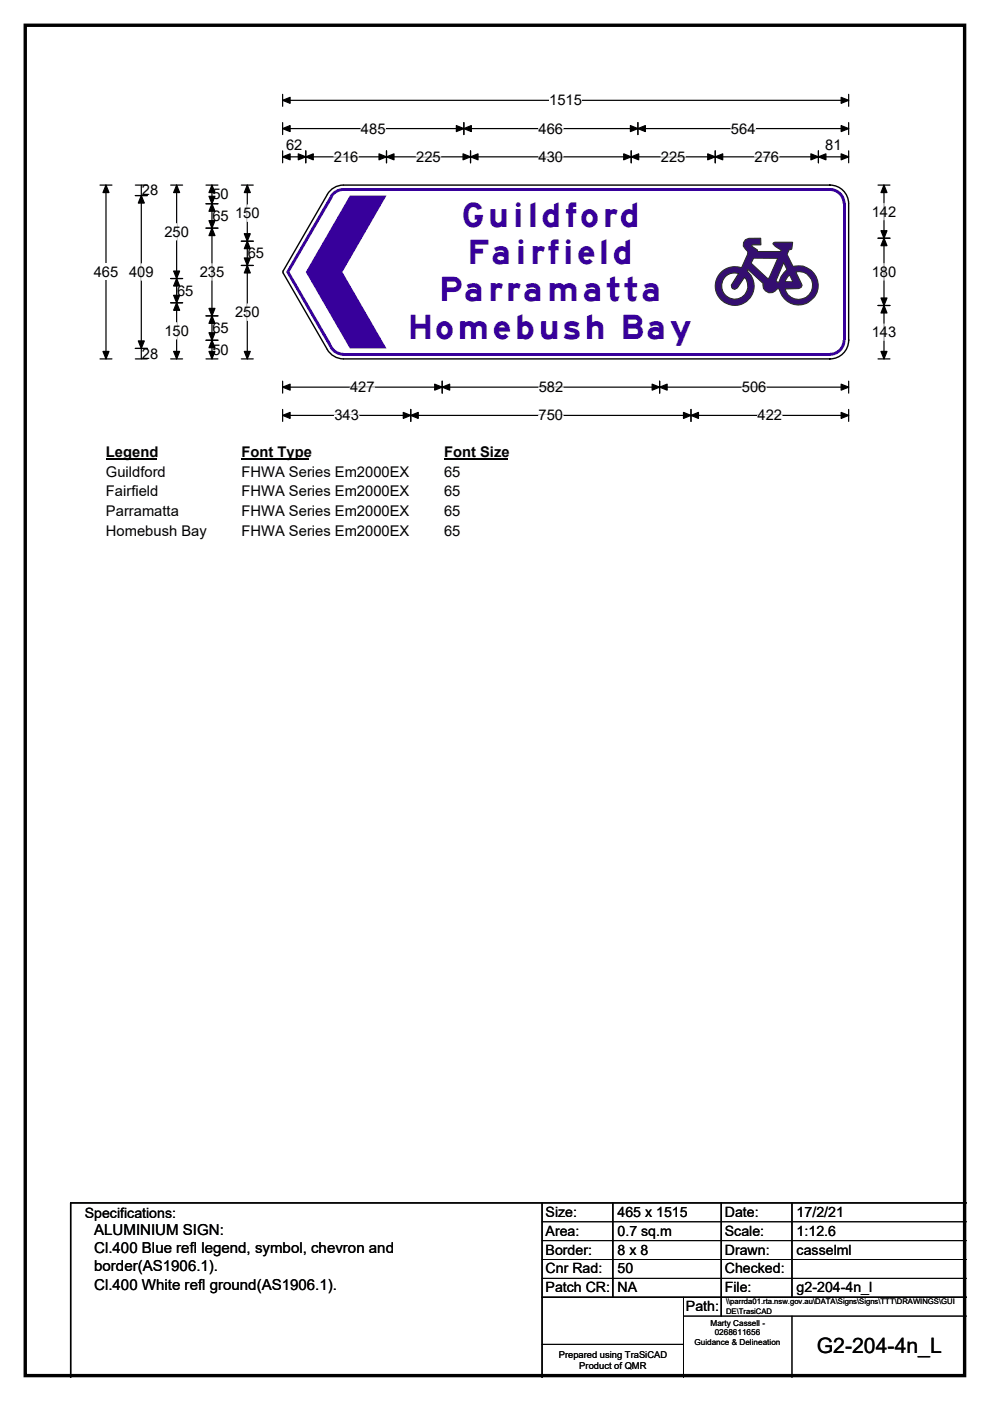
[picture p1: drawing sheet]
<svg xmlns="http://www.w3.org/2000/svg" width="210mm" height="297mm" viewBox="0 0 210 297" stroke-linecap="round" stroke-linejoin="round" font-family="sans-serif">
<path d="M5.4 5.4h199.2v286.3h-199.2z" fill="none" stroke="#000" stroke-width=".72"/>
<path d="M59.9 21.3h120.1M59.9 20v2.5M180 20v2.5" fill="none" stroke="#000" stroke-width=".25"/>
<path d="M59.9 21.3l1.6-.7v1.3zM178.4 20.6l1.6 .7-1.6 .6z" fill="#000" stroke="#000" stroke-width=".25"/>
<path d="M116.5 19.5h6.9v3.5h-6.9z" fill="#fff"/>
<g fill="none" stroke="#000" stroke-width=".25">
<path d="M21.2 39.2h2.5M22.5 39.2v36.9M59.9 27.3h120.1M59.9 26v2.5M59.9 32v2.5M59.9 33.3h120.1M64.9 32v2.5M82 32v2.5M98.4 26v2.5M99.8 32v2.5M133.9 32v2.5M135.3 26v2.5"/>
<path d="M151.7 32v2.5M173.6 32v2.5M180 26v2.5M180 32v2.5M21.2 76.1h2.5M59.9 80.8v2.6M59.9 86.8v2.5M59.9 82.1h120.1M59.9 88.1h120.1M87.1 86.8v2.5M93.8 80.8v2.6M139.9 80.8v2.6"/>
<path d="M146.6 86.8v2.5M180 80.8v2.6M180 86.8v2.5"/>
</g>
<g fill="#000" stroke="#000" stroke-width=".25">
<path d="M22.5 39.2l.6 1.6h-1.3zM59.9 27.3l1.6-.7v1.3zM59.9 33.3l1.6-.7v1.3zM64.9 33.3l1.5-.7v1.3zM63.3 32.6l1.6 .7-1.6 .6zM80.4 32.6l1.6 .7-1.6 .6zM82 33.3l1.6-.7v1.3zM98.4 27.3l1.6-.7v1.3zM96.8 26.6l1.6 .7-1.6 .6zM98.2 32.6l1.6 .7-1.6 .6zM99.8 33.3l1.6-.7v1.3zM132.3 32.6l1.6 .7-1.6 .6z"/>
<path d="M133.9 33.3l1.6-.7v1.3zM133.7 26.6l1.6 .7-1.6 .6zM135.3 27.3l1.6-.7v1.3zM150.1 32.6l1.6 .7-1.6 .6zM151.7 33.3l1.6-.7v1.3zM172 32.6l1.6 .7-1.6 .6zM173.6 33.3l1.6-.7v1.3zM178.4 26.6l1.6 .7-1.6 .6zM178.4 32.6l1.6 .7-1.6 .6zM21.8 74.5h1.3l-.6 1.6zM59.9 82.1l1.6-.7v1.3zM59.9 88.1l1.6-.7v1.3z"/>
<path d="M87.1 88.1l1.6-.7v1.3zM85.5 87.4l1.6 .7-1.6 .6zM93.8 82.1l1.6-.7v1.3zM92.2 81.4l1.6 .7-1.6 .6zM138.3 81.4l1.6 .7-1.6 .6zM139.9 82.1l1.6-.7v1.3zM145 87.4l1.6 .7-1.6 .6zM146.6 88.1l1.5-.7v1.3zM178.4 81.4l1.6 .7-1.6 .6zM178.4 87.4l1.6 .7-1.6 .6z"/>
</g>
<g fill="none" stroke="#fff" stroke-width=".25">
<path d="M70.8 33.3h5.2M76.6 27.3h5.2M88.3 33.3h5.2M114.2 27.3h5.2M114.2 33.3h5.2M140.2 33.3h5.2M155 27.3h5.3M160 33.3h5.2M70.9 88.1h5.2M74.3 82.1h5.2M114.2 88.1h5.2M114.3 82.1h5.2"/>
<path d="M157.4 82.1h5.2M160.7 88.1h5.2"/>
</g>
<path d="M19.9 55.9h5.2v3.5h-5.2z" fill="#fff"/>
<g fill="none" stroke="#000" stroke-width=".25">
<path d="M28.7 39.2h2.5M30 39.2v36.9M36.2 39.2h2.5M37.5 39.2v36.9M43.7 39.2h2.5M45 39.2v36.9M51.2 39.2h2.5M52.5 39.2v36.9M186.2 39.2h2.6M187.5 39.2v36.9M28.7 41.5h2.5M36.2 59.1h2.5"/>
<path d="M43.7 43.2h2.5M43.7 48.4h2.5M51.2 51.1h2.5M51.2 56.3h2.5M186.2 50.5h2.6M28.7 73.9h2.5M28.7 76.1h2.5M36.2 76.1h2.5M36.2 64.2h2.5M43.7 76.1h2.5M43.7 67h2.5M43.7 72.1h2.5"/>
<path d="M51.2 76.1h2.5M186.2 76.1h2.6M186.2 64.8h2.6"/>
</g>
<g fill="#000" stroke="#000" stroke-width=".25">
<path d="M37.5 39.2l.6 1.6h-1.3zM45 39.2l.6 1.6h-1.3zM52.5 39.2l.6 1.6h-1.3zM187.5 39.2l.6 1.6h-1.2zM30 41.5l.6 1.6h-1.3zM37.5 59.1l.6 1.5h-1.3zM36.8 57.5h1.3l-.6 1.6zM45 43.2l.6 1.6h-1.3zM44.3 46.8h1.3l-.6 1.6zM44.3 41.6h1.3l-.6 1.6zM45 48.4l.6 1.6h-1.3zM52.5 51.1l.6 1.6h-1.3z"/>
<path d="M51.8 54.7h1.3l-.6 1.6zM51.8 49.6h1.3l-.6 1.5zM52.5 56.3l.6 1.6h-1.3zM187.5 50.5l.6 1.6h-1.2zM186.9 48.9h1.2l-.6 1.6zM29.3 72.3h1.3l-.6 1.6zM36.8 62.6h1.3l-.6 1.6zM37.5 64.2l.6 1.6h-1.3zM36.8 74.5h1.3l-.6 1.6zM44.3 65.4h1.3l-.6 1.6zM45 67l.6 1.6h-1.3zM44.3 70.5h1.3l-.6 1.6z"/>
<path d="M45 72.1l.6 1.6h-1.3zM44.3 74.5h1.3l-.6 1.6zM51.8 74.5h1.3l-.6 1.6zM186.9 63.2h1.2l-.6 1.6zM187.5 64.8l.6 1.6h-1.2zM186.9 74.5h1.2l-.6 1.6z"/>
</g>
<path d="M30 55.9v3.5M37.5 47.4v3.5M45 55.9v3.5M52.5 43.4v3.5M187.5 43.1v3.5M187.5 55.9v3.5M37.5 68.4v3.5M52.5 64.4v3.5M187.5 68.7v3.5" fill="none" stroke="#fff" stroke-width=".25"/>
<path d="M22.5 94.1h10.7v3.5h-10.7z" fill="#fff"/>
<path d="M22.5 97.4h10.7" fill="none" stroke="#000" stroke-width=".32"/>
<path d="M51.2 94.1h14.4v3.5h-14.4z" fill="#fff"/>
<path d="M51.2 97.4h14.4" fill="none" stroke="#000" stroke-width=".32"/>
<path d="M94.2 94.1h13.5v3.5h-13.5z" fill="#fff"/>
<path d="M94.2 97.4h13.5" fill="none" stroke="#000" stroke-width=".32"/>
<g fill="#fff">
<path d="M22.5 98.3h12.6v3.4h-12.6z"/>
<path d="M51.2 98.3h35.5v3.4h-35.5z"/>
<path d="M94.2 98.3h3.5v3.4h-3.5z"/>
<path d="M22.5 102.4h11.1v3.5h-11.1z"/>
<path d="M51.2 102.4h35.5v3.5h-35.5z"/>
<path d="M94.2 102.4h3.5v3.5h-3.5z"/>
<path d="M22.5 106.6h15.4v3.5h-15.4z"/>
<path d="M51.2 106.6h35.5v3.5h-35.5z"/>
<path d="M94.2 106.6h3.5v3.5h-3.5z"/>
<path d="M22.5 110.8h21.2v3.5h-21.2z"/>
<path d="M51.2 110.8h35.5v3.5h-35.5z"/>
<path d="M94.2 110.8h3.5v3.5h-3.5z"/>
</g>
<g fill="#fff">
<path d="M69.4 41.2l3.5-2h103.1l4 4v28.9l-4 4h-103.1l-3.5-2-9.4-16.2v-.4z" fill-rule="evenodd"/>
<circle cx="72.9" cy="43.2" r="4"/>
<circle cx="60.4" cy="57.6" r=".39"/>
<circle cx="72.9" cy="72.1" r="4"/>
<circle cx="176" cy="72.1" r="4"/>
<circle cx="176" cy="43.2" r="4"/>
</g>
<g fill="#37009b">
<path d="M72.9 39.9h103.1v.6h-103.1z" fill-rule="evenodd"/>
<path d="M70.3 41.1a3.4 3.4 0 0 1 2.5-1.2l.1 3.3-2.9-1.7z" fill-rule="evenodd"/>
</g>
<circle cx="72.8" cy="43.2" r="2.69" fill="#fff"/>
<g fill="#37009b">
<path d="M70 41.6l.6 .3-9.2 15.8h-.7z"/>
<path d="M60.7 57.7h.7l9.2 15.8-.6 .3z"/>
<path d="M70 73.7l2.9-1.6-.1 3.3a3.4 3.4 0 0 1-2.8-1.7z" fill-rule="evenodd"/>
</g>
<circle cx="72.8" cy="72.1" r="2.69" fill="#fff"/>
<g fill="#37009b">
<path d="M72.9 74.8h103.1v.7h-103.1z" fill-rule="evenodd"/>
<path d="M176 72.1h3.3a3.3 3.3 0 0 1-3.3 3.3z" fill-rule="evenodd"/>
</g>
<circle cx="176" cy="72.1" r="2.69" fill="#fff"/>
<g fill="#37009b">
<path d="M178.7 43.2h.7v28.9h-.7z" fill-rule="evenodd"/>
<path d="M176 39.9a3.3 3.3 0 0 1 3.3 3.3h-3.3z" fill-rule="evenodd"/>
</g>
<circle cx="176" cy="43.2" r="2.69" fill="#fff"/>
<path d="M69.4 41.2l-9.4 16.5 9.4 16.4M69.4 41.2a3.9 3.9 0 0 1 3.4-2h103.2a4 4 0 0 1 4 4M180 43.2v28.9a4 4 0 0 1-4 4h-103.2a4 4 0 0 1-3.4-2" fill="none" stroke="#000" stroke-width=".3"/>
<path d="M74.2 41.5h7.8l-9.4 16.2 9.4 16.2h-7.8l-9.3-16.2z" fill-rule="evenodd" fill="#37009b"/>
<path d="M158.1 50.8l.7-.3h2.6v1.4h-1.8l-.2 .2 1.2 .9v.3h5l.1-.3a3.4 3.4 0 0 1-1.8-1.4l.4-.2h3.8l-.2 1.5-.5 .1-.5 .9 1.3 2.6a4.2 4.2 0 0 1 5.2 2.9 4.2 4.2 0 0 1-3.1 5.1 4.2 4.2 0 0 1-5-3.2l-.5-.1a1.58 1.58 0 0 1-1.9 .8 1.58 1.58 0 0 1-1-1.9l-3.2-2.9-.2 .3a4.1 4.1 0 0 1-.9 6.8 4.1 4.1 0 0 1-5.9-3.5 4.1 4.1 0 0 1 5.6-4.1l1.2-2.7 .1-.6-1-1.2 .1-.8z" fill-rule="evenodd" fill="#340e70" stroke="#23282b" stroke-width=".21"/>
<g fill="#fff" stroke="#23282b" stroke-width=".21">
<path d="M159.9 54.7l5.1 .1-1.9 4.1-.3 .1-3.5-3.2z" fill-rule="evenodd"/>
<path d="M166.2 55.7l.7 1.4a4.3 4.3 0 0 0-1.6 2.7h-.5l-.2-.3z" fill-rule="evenodd"/>
<path d="M167.5 58.3l.7 1.5-1.7-.1 .6-1z" fill-rule="evenodd"/>
<path d="M168.8 57.6a2.97 2.97 0 0 1 3.5 2.3 2.97 2.97 0 0 1-2.2 3.5 2.97 2.97 0 0 1-3.6-2.1l2.9-.1 .5-.3 .2-.4z" fill-rule="evenodd"/>
</g>
<path d="M154.1 58.4a3.2 3.2 0 0 1 2.6-.4l-1.6 2.5 .3 .7 .5 .2 .5-.4 1.5-2.2a2.78 2.78 0 0 1-.3 4 2.78 2.78 0 0 1-4-.4 2.78 2.78 0 0 1 .5-4z" fill-rule="evenodd" fill="#fff" stroke="#24211d" stroke-width=".21"/>
<path d="M115 255v37M130 255v20M153 255v24M168 255v20M205 255h-190v37M115 275h90" fill="none" stroke="#000" stroke-width=".3"/>
<path d="M115 259h90M115 263h90M115 267h90M115 271h90M145 279h60M145 275v17M168 279v13M115 285h30" fill="none" stroke="#000" stroke-width=".21"/>
<g font-size="7.1" fill="#37009b">
<text x="97.8" y="48">Guildford</text>
<text x="99.1" y="56">Fairfield</text>
<text x="93.1" y="63.9">Parramatta</text>
<text x="86.4" y="71.8">Homebush Bay</text>
</g>
<text font-size="4.5" x="173.2" y="286.9">G2-204-4n_L</text>
<g font-size="3.2">
<text x="20" y="261.9">ALUMINIUM SIGN:</text>
<text x="20" y="265.7">Cl.400 Blue refl legend, symbol, chevron and</text>
<text x="20" y="269.6">border(AS1906.1).</text>
<text x="20" y="273.4">Cl.400 White refl ground(AS1906.1).</text>
</g>
<g font-size="3.1">
<text x="116.5" y="22.3">1515</text>
<text x="76.6" y="28.3">485</text>
<text x="114.2" y="28.3">466</text>
<text x="155" y="28.3">564</text>
<text x="60.7" y="31.9">62</text>
<text x="70.8" y="34.3">216</text>
<text x="88.3" y="34.3">225</text>
<text x="114.2" y="34.3">430</text>
<text x="140.2" y="34.3">225</text>
<text x="160" y="34.3">276</text>
<text x="175" y="31.9">81</text>
<text x="30.1" y="41.4">28</text>
<text x="45.1" y="46.8">65</text>
<text x="45.1" y="42.3">50</text>
<text x="49.8" y="46.2">150</text>
<text x="184.9" y="45.9">142</text>
<text x="34.9" y="50.2">250</text>
<text x="19.9" y="58.7">465</text>
<text x="27.4" y="58.7">409</text>
<text x="42.4" y="58.7">235</text>
<text x="52.6" y="54.8">65</text>
<text x="184.9" y="58.7">180</text>
<text x="37.6" y="62.7">65</text>
<text x="34.9" y="71.2">150</text>
<text x="45.1" y="70.6">65</text>
<text x="49.8" y="67.2">250</text>
<text x="184.9" y="71.5">143</text>
<text x="30.1" y="76">28</text>
<text x="45.1" y="75.2">50</text>
<text x="74.3" y="83.1">427</text>
<text x="114.3" y="83.1">582</text>
<text x="157.4" y="83.1">506</text>
<text x="70.9" y="89.1">343</text>
<text x="114.2" y="89.1">750</text>
<text x="160.7" y="89.1">422</text>
<text x="22.5" y="96.9">Legend</text>
<text x="22.5" y="101">Guildford</text>
<text x="51.2" y="96.9">Font Type</text>
<text x="51.2" y="101">FHWA Series Em2000EX</text>
<text x="94.2" y="96.9">Font Size</text>
<text x="94.2" y="101">65</text>
<text x="22.5" y="105.2">Fairfield</text>
<text x="51.2" y="105.2">FHWA Series Em2000EX</text>
<text x="94.2" y="105.2">65</text>
<text x="22.5" y="109.4">Parramatta</text>
<text x="22.5" y="113.6">Homebush Bay</text>
<text x="51.2" y="109.4">FHWA Series Em2000EX</text>
<text x="51.2" y="113.6">FHWA Series Em2000EX</text>
<text x="94.2" y="109.4">65</text>
<text x="94.2" y="113.6">65</text>
</g>
<g font-size="3">
<text x="115.7" y="258">Size:</text>
<text x="131" y="258">465 x 1515</text>
<text x="153.7" y="258">Date:</text>
<text x="169" y="258">17/2/21</text>
<text x="18" y="258.2">Specifications:</text>
<text x="115.7" y="262">Area:</text>
<text x="131" y="262">0.7 sq.m</text>
<text x="153.7" y="262">Scale:</text>
<text x="169" y="262">1:12.6</text>
<text x="115.7" y="266">Border:</text>
<text x="115.7" y="270">Cnr Rad:</text>
<text x="131" y="266">8 x 8</text>
<text x="131" y="270">50</text>
<text x="153.7" y="266">Drawn:</text>
<text x="153.7" y="270">Checked:</text>
<text x="169" y="266">casselml</text>
<text x="115.7" y="274">Patch CR:</text>
<text x="131" y="274">NA</text>
<text x="153.7" y="274">File:</text>
<text x="169" y="274">g2-204-4n_l</text>
<text x="145.5" y="278">Path:</text>
</g>
<g font-size="2">
<text x="118.5" y="287.8">Prepared using TraSiCAD</text>
<text x="122.9" y="290.2">Product of QMR</text>
</g>
<g font-size="1.7">
<text x="150.7" y="281.1">Marty Cassell -</text>
<text x="147.3" y="285.2">Guidance &amp; Delineation</text>
<text x="151.6" y="283.1">0268611656</text>
</g>
<g font-size="1.6">
<text x="154" y="276.6">\\parrda01.rta.nsw.gov.au\DATA\Signs\Signs\TTT\DRAWINGS\GUI</text>
<text x="154" y="278.5">DE\TrasiCAD</text>
</g>
</svg>
